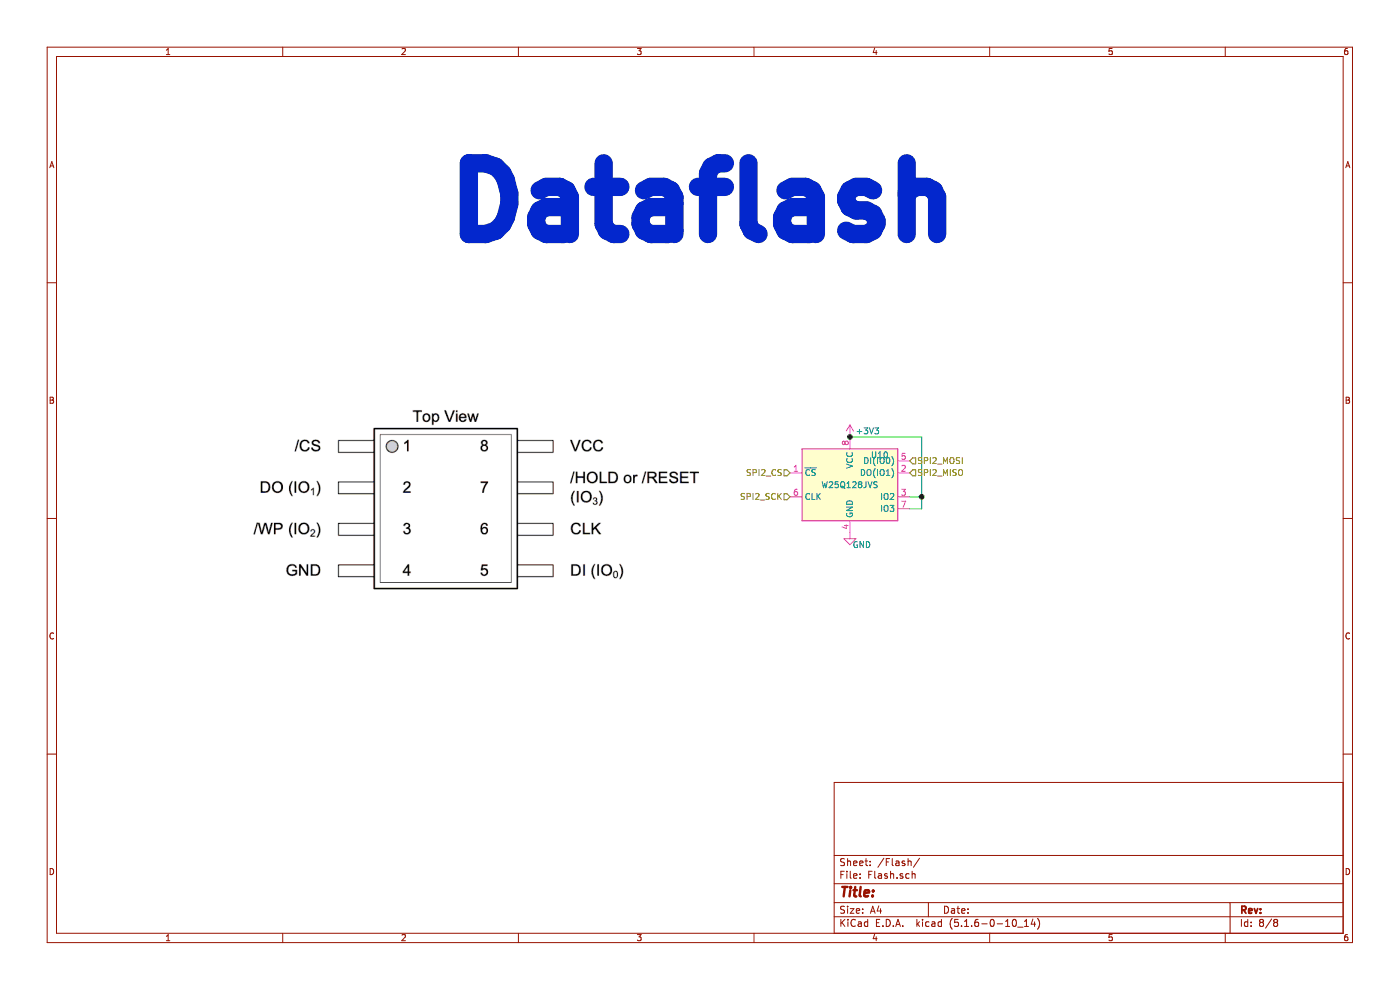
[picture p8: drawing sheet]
EESchema Schematic File Version 4
EELAYER 30 0
EELAYER END
$Descr A4 11693 8268
encoding utf-8
Sheet 8 8
Title ""
Date ""
Rev ""
Comp ""
Comment1 ""
Comment2 ""
Comment3 ""
Comment4 ""
$EndDescr
$Comp
L power:GND #PWR?
U 1 1
P 7100 4450
AR Path="/60B5448A" Ref="#PWR?"  Part="1" 
AR Path="/60B50DF2/60B5448A" Ref="#PWR0172"  Part="1" 
F 0 "#PWR0172" H 7100 4200 50  0001 C CNN
F 1 "GND" H 7200 4350 50  0000 C CNN
F 2 "" H 7100 4450 50  0001 C CNN
F 3 "" H 7100 4450 50  0001 C CNN
	1    7100 4450
	1    0    0    -1  
$EndComp
$Comp
L Memory_Flash:W25Q128JVS U?
U 1 1
P 7100 4050
AR Path="/60B54490" Ref="U?"  Part="1" 
AR Path="/60B50DF2/60B54490" Ref="U10"  Part="1" 
F 0 "U10" H 7350 4300 50  0000 C CNN
F 1 "W25Q128JVS" H 7100 4050 50  0000 C CNN
F 2 "Package_SO:SOIC-8_5.23x5.23mm_P1.27mm" H 7150 3400 50  0001 C CNN
F 3 "http://ww1.microchip.com/downloads/en/DeviceDoc/Atmel-8707-SEEPROM-AT25010B-020B-040B-Datasheet.pdf" H 7100 4050 50  0001 C CNN
	1    7100 4050
	1    0    0    -1  
$EndComp
$Comp
L power:+3V3 #PWR?
U 1 1
P 7100 3650
AR Path="/60B54497" Ref="#PWR?"  Part="1" 
AR Path="/60B50DF2/60B54497" Ref="#PWR0173"  Part="1" 
F 0 "#PWR0173" H 7100 3500 50  0001 C CNN
F 1 "+3V3" H 7250 3700 50  0000 C CNN
F 2 "" H 7100 3650 50  0001 C CNN
F 3 "" H 7100 3650 50  0001 C CNN
	1    7100 3650
	1    0    0    -1  
$EndComp
Wire Wire Line
	7600 4250 7700 4250
Wire Wire Line
	7700 4250 7700 4150
Wire Wire Line
	7700 3650 7100 3650
Connection ~ 7100 3650
Wire Wire Line
	7600 4150 7700 4150
Connection ~ 7700 4150
Wire Wire Line
	7700 4150 7700 3650
Text HLabel 6600 3950 0    50   Input ~ 0
SPI2_CS
Text HLabel 6600 4150 0    50   Input ~ 0
SPI2_SCK
Text HLabel 7600 3850 2    50   Input ~ 0
SPI2_MOSI
Text HLabel 7600 3950 2    50   Input ~ 0
SPI2_MISO
Text Notes 3700 2050 0    591  ~ 118
Dataflash
$EndSCHEMATC
